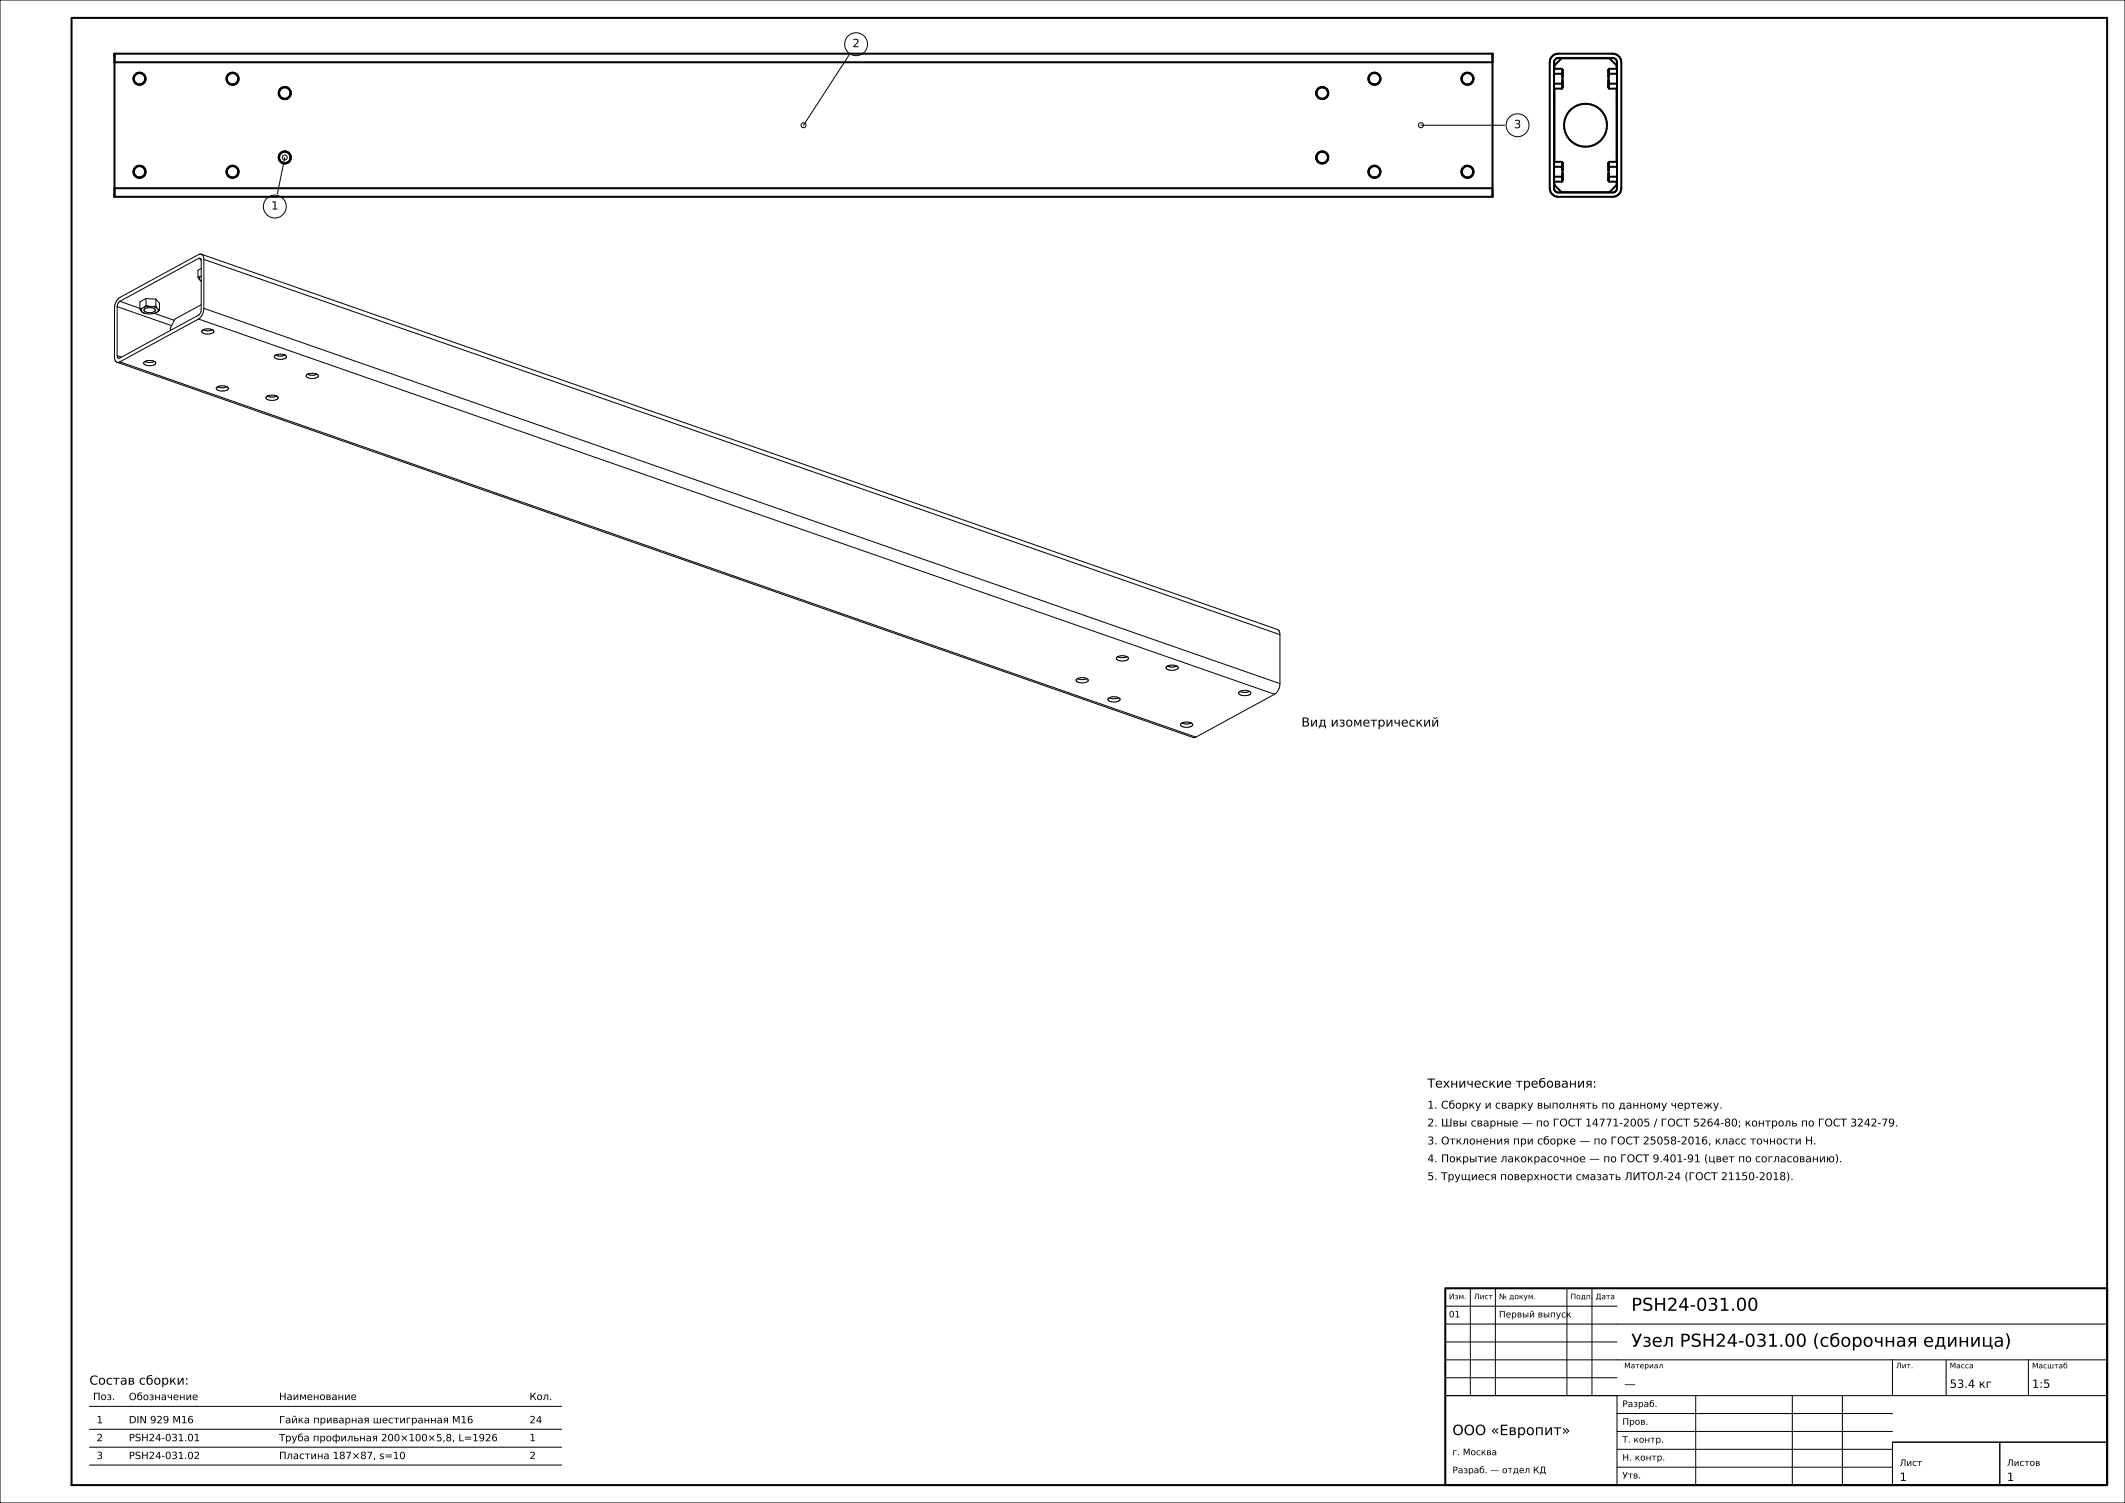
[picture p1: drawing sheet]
<svg xmlns="http://www.w3.org/2000/svg" width="594mm" height="420mm" viewBox="0 0 594 420" stroke-linecap="round" stroke-linejoin="round" font-family="sans-serif">
<g fill="none" stroke="#000" stroke-width=".28">
<path d="M0 0h594v420h-594zM237.3 15.4l-12.7 19.6M397.2 35h23.4M79.6 44l-2.1 10.2M55.3 77.5l.4 .6M55.5 72.2l.5 .1 .2 .6v13.7l-.4 1.2-22.3 12.2h-.5l-.3-.6M55.5 72.2l-22 12M55.5 72.2l.7 .3M55.7 78.1l.5 .4M56 77.3l-.7 .2M56 77.3l-.3 .4v.4M56.2 75l-.9 .5v2"/>
<path d="M56.2 77.2l-.2 .1M56.3 71l300.8 104.9 .5 .5 .2 .9M56.3 71l-.8 .1-22 12a3.6 3.6 0 0 0-1.5 3v13.7l.2 .9 .5 .5M56.3 71l.5 .5 .2 1M57 72.5v13.7M57 72.5l300.8 104.8M32.7 85.7v13.7M32.7 99.4l1.3 .4M32.7 85.7l15.3 5.3M33.5 84.2l-.5 .6-.3 .9M33.5 84.2l5.6 2M39.1 86.3l.4 .6"/>
<path d="M39.5 86.9l.2 .3M39.7 87.2l.7 .3M39.7 87.2l.8 .4M39.7 86.1l-.6 .2M39.7 86.1l-.3 .4 .1 .4M40.2 85.9l-.5 .2M40.4 86.4a2.25 2.25 0 0 1 3 .3v.1a2.3 2.3 0 0 1-3.2-.1zM40.4 87.5h.1M40.4 87.5l.1 .1M40.5 87.6l1.3 .1 1.4-.1M40.8 85.4l-.6 .5M40.8 85.4l1.1 .2"/>
<path d="M40.8 83.4l2.8 .2M40.8 83.4l-1.7 1v1.9M40.8 83.4v2M41.9 85.6l-1.7 .3M41.9 85.6l.6 .1M42.5 85.7l1.4 .5M43.1 87.6l5.6 1.9M43.2 87.5v.1M43.6 85.6l.3 .6M43.6 85.6l-1.1 .1M43.6 83.6l1 1.1v2M43.6 83.6v2"/>
<path d="M43.9 87.2l-.7 .4M43.9 86.2l.3 .2M44.2 86.4v.4l-.3 .4M44.2 86.4l.4 .3M44.6 86.7l-.7 .5M55.5 89.1l-22 12M55.5 89.1l300.8 104.9M56.2 85.2l-7.3 4-1.3 2.4v.7M56.5 92.3a2.39 2.39 0 0 1 3.3 .3v.1a2.44 2.44 0 0 1-3.4-.1zM56.8 92.1a3 3 0 0 0 2.6 0M57 86.2a3.6 3.6 0 0 1-1.5 2.9M57 86.2l300.8 104.8"/>
<path d="M76.8 99.4a2.39 2.39 0 0 1 3.3 .3v.1a2.44 2.44 0 0 1-3.4-.1zM77.1 99.2a3.1 3.1 0 0 0 2.5 .1M79.7 99.2l-.1 .1M32.7 101.2l300.8 104.9 .8-.1M33.5 101.1l-.8 .1M33.5 101.1l300.8 104.9M40.3 101.2a2.39 2.39 0 0 1 3.2 .3v.1a2.44 2.44 0 0 1-3.4-.1zM40.5 101a3 3 0 0 0 2.6 0M60.6 108.3a2.39 2.39 0 0 1 3.2 .2v.2a2.44 2.44 0 0 1-3.4-.2zM60.8 108.1a3 3 0 0 0 2.7 0M74.5 110.9a2.39 2.39 0 0 1 3.2 .3v.1a2.44 2.44 0 0 1-3.4-.1zM74.7 110.7a3 3 0 0 0 2.7 0"/>
<path d="M85.7 104.7a2.39 2.39 0 0 1 3.3 .3v.2a2.44 2.44 0 0 1-3.4-.2zM86 104.6a3 3 0 0 0 2.6 0M357.8 177.3v13.7M300.9 189.9a2.53 2.53 0 0 1 3.3 .2 2.32 2.32 0 0 1-3.4 0zM301.2 189.6a3 3 0 0 0 2.6 0M309.8 195.2a2.53 2.53 0 0 1 3.3 .2 2.32 2.32 0 0 1-3.4 0zM310.1 195a3 3 0 0 0 2.6 0M312.1 183.7a2.53 2.53 0 0 1 3.3 .3 2.32 2.32 0 0 1-3.4 0zM312.4 183.5a3 3 0 0 0 2.6 0M326 186.3a2.53 2.53 0 0 1 3.3 .3 2.32 2.32 0 0 1-3.4 0zM326.3 186.1a3 3 0 0 0 2.6 0M346.3 193.4a2.53 2.53 0 0 1 3.3 .3 2.32 2.32 0 0 1-3.4 0z"/>
<path d="M346.6 193.2a3 3 0 0 0 2.6 0M356.3 194l-22 12M357.8 191a3.6 3.6 0 0 1-1.5 3M330.1 202.3a2.53 2.53 0 0 1 3.3 .2 2.32 2.32 0 0 1-3.4 0zM330.4 202a3 3 0 0 0 2.6 0M411 360v30M418 360v30M438 360v30M445 360v30M404 380h185M404 375h48M404 370h185"/>
<path d="M404 365h48M529 380v10M544 380v10M567 380v10M25 393h132M25 399.4h132M404 390h48v25h-48zM404 390h185M404 385h48M452 400h77M452 395h77M474 390v25"/>
<path d="M501 390v25M515 390v25M25 404.4h132M25 409.4h132M452 410h77M452 405h77M529 403h30v12h-30zM529 403h60M559 403h30v12h-30z"/>
<circle cx="239.3" cy="12.4" r="3.2"/>
<circle cx="224.6" cy="35" r=".7"/>
<circle cx="397.2" cy="35" r=".7"/>
<circle cx="424.2" cy="35" r="3.2"/>
<circle cx="76.8" cy="57.7" r="3.2"/>
<circle cx="79.6" cy="44" r=".7"/>
</g>
<g fill="none" stroke="#000" stroke-width=".56">
<path d="M20 5h569v410h-569zM32 15h385.2v40h-385.2zM32 17.4h385.2M433.7 15.9a2.4 2.4 0 0 1 1.9-.9h15.2a2.4 2.4 0 0 1 2.4 2.4v35.2a2.4 2.4 0 0 1-2.4 2.4h-15.2a2.4 2.4 0 0 1-2.4-2.4v-35.2zM434.4 19.2h2.2M434.5 19.2v-.9l2-2h13.4l2 2v.9M434.6 16.7l1-.5h15.2a1.2 1.2 0 0 1 1.2 1.2v35.2a1.2 1.2 0 0 1-1.2 1.2h-15.2a1.2 1.2 0 0 1-1.2-1.2v-35.2zM436.6 19.2l.2 .4v4.8l-.2 .4M436.6 19.2l.2 .5M449.8 19.2h2.2M449.8 19.2l-.2 .4v4.8l.2 .4M449.8 19.2l-.2 .5"/>
<path d="M434.4 27.4h.1M434.4 28.8h.1M434.4 23.4h2.2M434.4 20.6h2.2M434.4 24.8h2.2M434.5 24.8v20.4M436.6 20.6l.2 1.1M436.6 23.4l.2 .5M436.8 20.1l-.2 .5M436.8 22.3l-.2 1.1M436.8 24.3l-.2 .5M449.6 24.3l.2 .5"/>
<path d="M449.6 22.3l.2 1.1M449.6 20.1l.2 .5M449.8 23.4h2.2M449.8 20.6h2.2M449.8 24.8h2.2M449.8 23.4l-.2 .5M449.8 20.6l-.2 1.1M451.9 24.8v20.4M451.9 27.4h.1M451.9 28.8h.1M32 52.6h385.2M434.4 42.6h.1"/>
<path d="M434.4 41.2h.1M434.4 49.4h2.2M434.4 46.6h2.2M434.4 45.2h2.2M434.4 50.8h2.2M434.5 50.8v.9l2 2h13.4l2-2v-.9M436.6 45.2l.2 .4v4.8l-.2 .4M436.6 45.2l.2 .5M436.6 46.6l.2 1.1M436.6 49.4l.2 .5M436.8 46.1l-.2 .5M436.8 48.3l-.2 1.1"/>
<path d="M436.8 50.3l-.2 .5M449.6 46.1l.2 .5M449.6 50.3l.2 .5M449.6 48.3l.2 1.1M449.8 49.4h2.2M449.8 46.6h2.2M449.8 45.2h2.2M449.8 50.8h2.2M449.8 45.2l-.2 .4v4.8l.2 .4M449.8 49.4l-.2 .5M449.8 46.6l-.2 1.1M449.8 45.2l-.2 .5"/>
<path d="M451.9 42.6h.1M451.9 41.2h.1M404 360h185v55h-185z"/>
<circle cx="39" cy="22" r="1.6"/>
<circle cx="39" cy="22" r="1.7"/>
<circle cx="65" cy="22" r="1.6"/>
<circle cx="65" cy="22" r="1.7"/>
<circle cx="79.6" cy="26" r="1.7"/>
<circle cx="79.6" cy="26" r="1.6"/>
<circle cx="369.6" cy="26" r="1.7"/>
<circle cx="369.6" cy="26" r="1.6"/>
<circle cx="384.2" cy="22" r="1.7"/>
<circle cx="384.2" cy="22" r="1.6"/>
<circle cx="410.2" cy="22" r="1.7"/>
<circle cx="410.2" cy="22" r="1.6"/>
<circle cx="443.2" cy="35" r="6"/>
<circle cx="39" cy="48" r="1.6"/>
<circle cx="39" cy="48" r="1.7"/>
<circle cx="65" cy="48" r="1.7"/>
<circle cx="65" cy="48" r="1.6"/>
<circle cx="79.6" cy="44" r="1.6"/>
<circle cx="79.6" cy="44" r="1.7"/>
<circle cx="369.6" cy="44" r="1.7"/>
<circle cx="369.6" cy="44" r="1.6"/>
<circle cx="384.2" cy="48" r="1.7"/>
<circle cx="384.2" cy="48" r="1.6"/>
<circle cx="410.2" cy="48" r="1.6"/>
<circle cx="410.2" cy="48" r="1.7"/>
</g>
<g font-size="5">
<text x="456" y="366.3">PSH24-031.00</text>
<text x="456" y="376.3">Узел PSH24-031.00 (сборочная единица)</text>
</g>
<text font-size="4" x="406" y="401">ООО «Европит»</text>
<g font-size="3.5">
<text x="363.8" y="203">Вид изометрический</text>
<text x="399" y="303.9">Технические требования:</text>
<text x="25" y="386.9">Состав сборки:</text>
</g>
<g font-size="3.2">
<text x="238.3" y="13.2">2</text>
<text x="423.2" y="35.8">3</text>
<text x="75.8" y="58.6">1</text>
<text x="454" y="387.8">—</text>
<text x="545" y="387.8">53.4 кг</text>
<text x="568" y="387.8">1:5</text>
<text x="531" y="413.8">1</text>
<text x="561" y="413.8">1</text>
</g>
<g font-size="3">
<text x="399" y="309.8">1. Сборку и сварку выполнять по данному чертежу.</text>
<text x="399" y="314.8">2. Швы сварные — по ГОСТ 14771-2005 / ГОСТ 5264-80; контроль по ГОСТ 3242-79.</text>
<text x="399" y="319.8">3. Отклонения при сборке — по ГОСТ 25058-2016, класс точности Н.</text>
<text x="399" y="324.8">4. Покрытие лакокрасочное — по ГОСТ 9.401-91 (цвет по согласованию).</text>
<text x="399" y="329.8">5. Трущиеся поверхности смазать ЛИТОЛ-24 (ГОСТ 21150-2018).</text>
</g>
<g font-size="2.8">
<text x="26" y="391.2">Поз.</text>
<text x="36" y="391.3">Обозначение</text>
<text x="78" y="391.2">Наименование</text>
<text x="148" y="391.2">Кол.</text>
<text x="27" y="397.7">1</text>
<text x="36" y="397.7">DIN 929 M16</text>
<text x="78" y="397.7">Гайка приварная шестигранная М16</text>
<text x="148" y="397.7">24</text>
<text x="27" y="402.7">2</text>
<text x="27" y="407.7">3</text>
<text x="36" y="402.7">PSH24-031.01</text>
<text x="36" y="407.7">PSH24-031.02</text>
<text x="78" y="402.8">Труба профильная 200×100×5,8, L=1926</text>
<text x="78" y="407.7">Пластина 187×87, s=10</text>
<text x="148" y="402.7">1</text>
<text x="148" y="407.7">2</text>
</g>
<g font-size="2.5">
<text x="405" y="368.1">01</text>
<text x="419" y="368.1">Первый выпуск</text>
<text x="453.5" y="393.2">Разраб.</text>
<text x="453.5" y="398.1">Пров.</text>
<text x="406" y="406.6">г. Москва</text>
<text x="453.5" y="403.1">Т. контр.</text>
<text x="406" y="411.7">Разраб. — отдел КД</text>
<text x="453.5" y="408.1">Н. контр.</text>
<text x="453.5" y="413.1">Утв.</text>
<text x="531" y="409.6">Лист</text>
<text x="561" y="409.6">Листов</text>
</g>
<g font-size="2.1">
<text x="405" y="363">Изм.</text>
<text x="412" y="363">Лист</text>
<text x="419" y="363">№ докум.</text>
<text x="439" y="363">Подп.</text>
<text x="446" y="363">Дата</text>
<text x="454" y="382.3">Материал</text>
<text x="530" y="382.3">Лит.</text>
<text x="545" y="382.3">Масса</text>
<text x="568" y="382.4">Масштаб</text>
</g>
</svg>
